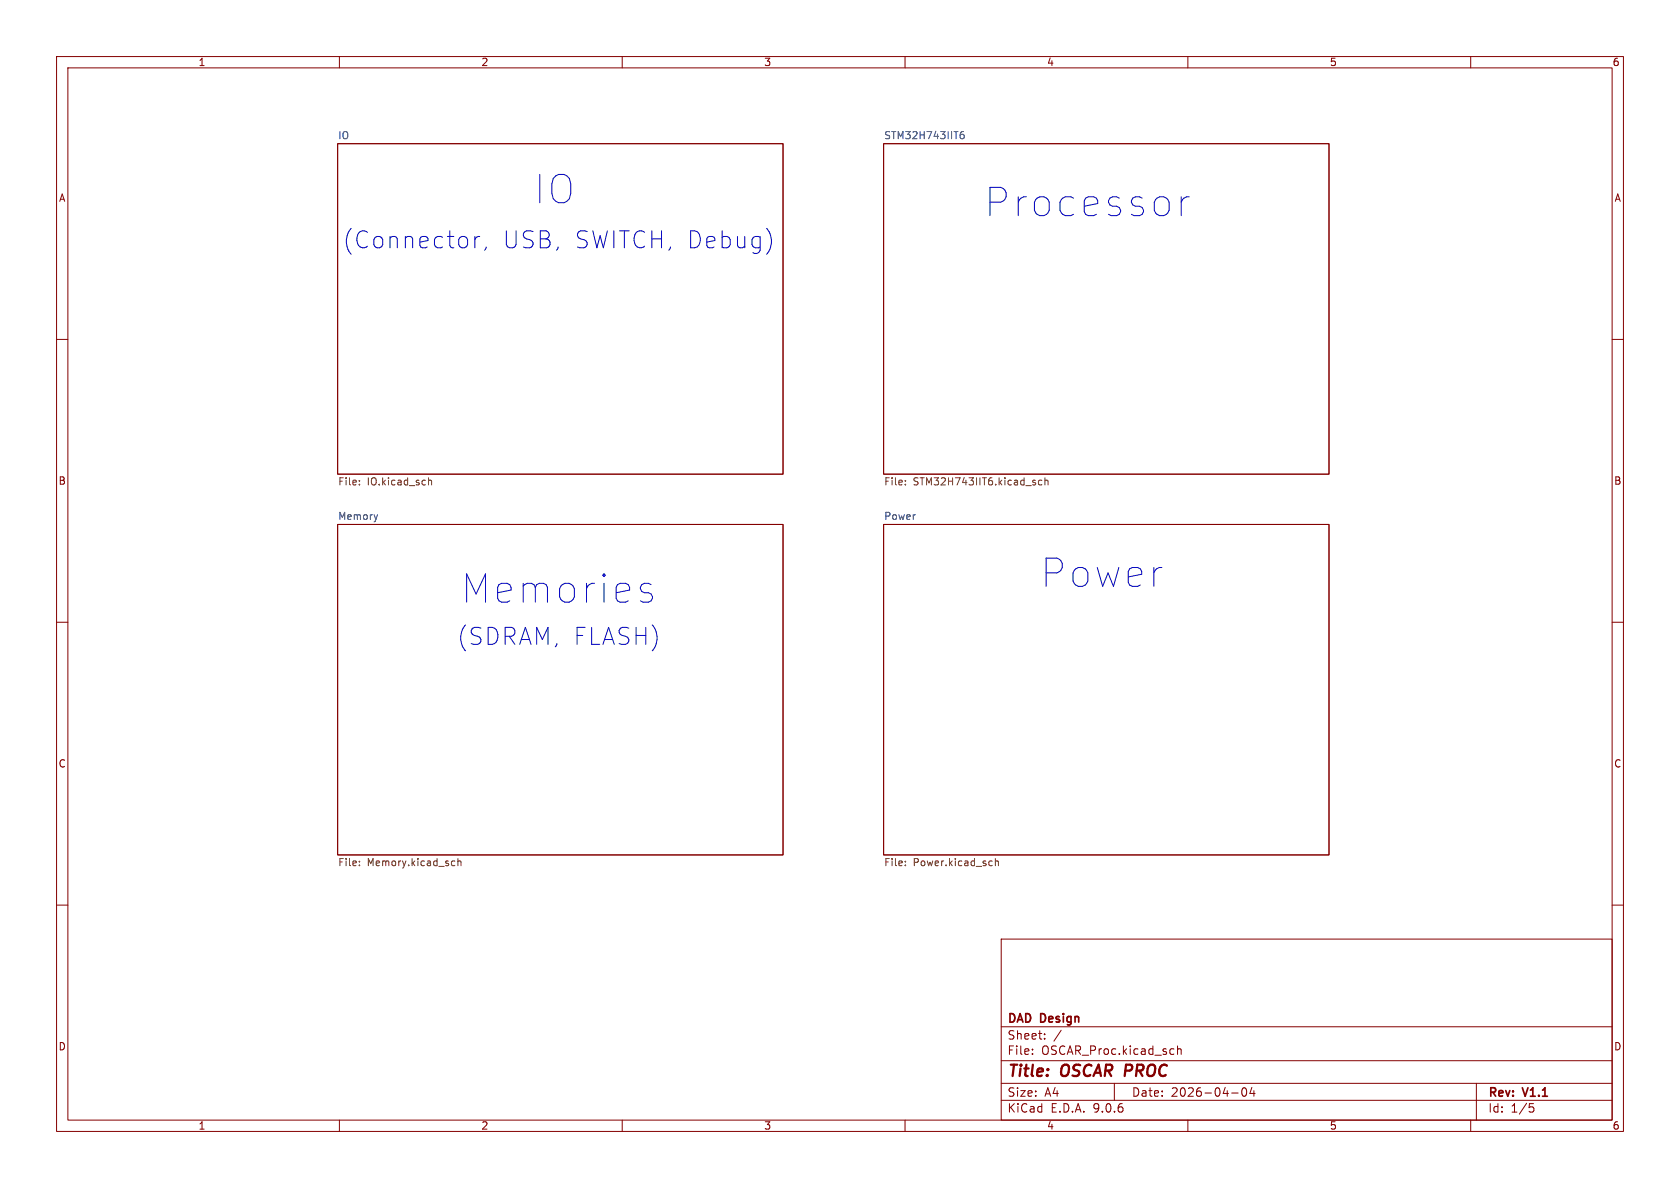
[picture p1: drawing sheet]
<svg xmlns="http://www.w3.org/2000/svg" width="297mm" height="210mm" viewBox="0 0 297 210" stroke-linecap="round" stroke-linejoin="round" font-family="sans-serif">
<g fill="none" stroke="#840000" stroke-width=".18">
<path d="M10 10h277v190h-277zM12 12h273v186h-273zM60 10v2M110 10v2M160 10v2M210 10v2M260 10v2M59.7 25.4h78.7v58.4h-78.7zM156.2 25.4h78.7v58.4h-78.7zM10 60h2M285 60h2M59.7 92.7h78.7v58.4h-78.7z"/>
<path d="M156.2 92.7h78.7v58.4h-78.7zM10 110h2M285 110h2M10 160h2M177 166h108v32h-108zM285 160h2M60 198v2M110 198v2M160 198v2M177 194.5h108M177 191.5h108M177 187.5h108"/>
<path d="M177 181.5h108M182.5 186.3v.1M182.5 185.5v.1M184.7 183.6v.1M184.7 182.8v.1M187.6 182.1l-1.3 2M197 191.5v3M207.4 185.4l.1 .1M207.5 186.3l-.1 .1M208.2 184.9v1.5M208.2 185.5l.2-.1 .3 .1 .1 .9M210 198v2"/>
<path d="M217.7 193.2h1.2M219.7 192.4l.2-.1a.81 .81 0 0 1 .6 .6 .81 .81 0 0 1-.3 .8l-.2 .1a.81 .81 0 0 1-.3-1.4zM221.3 192.2l-.3 1.1h.9M221.7 192.8v1M260 198v2M261 191.5v6.5M270.4 195.1h.7M270.5 195.7h.4l.3 .3-.2 .5-.5 .1"/>
</g>
<g fill="none" stroke="#725600" stroke-width=".18">
<path d="M63.5 85.6v.1M63.5 84.9v.2M75.8 85l.1-.1h.3l.1 .8M75.8 84.5v1.2M160.1 84.9v.2M160.1 85.6v.1M184.2 84.9h-.4l-.2 .2 .1 .6h.5M184.7 85l.2-.1h.3l.1 .8M184.7 84.5v1.2M63.5 152.3v.1M63.5 152.9v.1M80 152.2l.4 .1"/>
<path d="M80.4 153h-.4M81 152.3l.1-.1 .3 .1 .1 .7M81 151.8v1.2M160.1 152.9v.1M160.1 152.3v.1M175.3 152.2l.1 .1M175.4 153h-.1M176 151.8v1.2M176 152.3l.1-.1 .3 .1 .1 .7"/>
</g>
<path d="M169.7 24l.3-.3h.2l.3 .3v.3l-.3 .2h-.3l-.2-.2M170.3 23.3h-.3l-.3 .5M66.7 91l-.3 .8" fill="none" stroke="#006464" stroke-width=".18"/>
<path d="M208.8 34.8v3.3M210.3 34.8a1.28 1.28 0 0 0-1.5 .9M83.9 41.8v2M84.8 41.8a.77 .77 0 0 0-.9 .6M85.9 43.7l-.2 .5M135.7 40.5a3.5 3.5 0 0 1 0 4.3M113.9 104.8h.7l.5 .2 .3 .7-.3 .5-.5 .2h-.9M113.9 103.1h.7l.5 .3" fill="none" stroke="#0000c2" stroke-width=".18"/>
<g font-size="7" fill="#0000c2">
<text x="94.5" y="36.3">IO</text>
<text x="174.1" y="38.5">Processor</text>
<text x="81.6" y="106.9">Memories</text>
<text x="184" y="104.1">Power</text>
</g>
<g font-size="4.2" fill="#0000c2">
<text x="60.6" y="44.2">(Connector,</text>
<text x="88.7" y="44.2">USB, SWITCH, Debug)</text>
<text x="80.8" y="114.3">(SDRAM, FLASH)</text>
</g>
<g font-size="2.8" fill="#840000">
<text x="178" y="190.9">Title:</text>
<text x="187.7" y="190.9">OSCAR PROC</text>
</g>
<g font-size="2.1" fill="#840000">
<text x="178" y="184">Sheet:</text>
<text x="178" y="181.2">DAD</text>
<text x="184" y="181.2">Design</text>
<text x="178" y="186.7">File:</text>
<text x="184.1" y="186.7">OSCAR_Proc.kicad_sch</text>
<text x="178" y="196.9">KiCad</text>
<text x="178" y="194.1">Size:</text>
<text x="184.7" y="194.1">A4</text>
<text x="185.7" y="196.9">E.D.A.</text>
<text x="193.3" y="196.9">9.0.6</text>
<text x="200" y="194.1">Date:</text>
<text x="207" y="194.1">2026-04-04</text>
<text x="263" y="194.3">Rev:</text>
<text x="263" y="196.9">Id:</text>
<text x="267.1" y="196.9">1/5</text>
<text x="269.4" y="194.3">V1.1</text>
</g>
<g font-size="1.8" fill="#840000">
<text x="35" y="11.9">1</text>
<text x="85" y="11.9">2</text>
<text x="135" y="11.9">3</text>
<text x="185" y="11.9">4</text>
<text x="235" y="11.9">5</text>
<text x="285" y="11.9">6</text>
<text x="10.3" y="35.9">A</text>
<text x="285.3" y="35.9">A</text>
<text x="10.3" y="85.9">B</text>
<text x="285.3" y="85.9">B</text>
<text x="10.3" y="135.9">C</text>
<text x="285.3" y="135.9">C</text>
<text x="10.3" y="185.9">D</text>
<text x="285.3" y="185.9">D</text>
<text x="35" y="199.9">1</text>
<text x="85" y="199.9">2</text>
<text x="135" y="199.9">3</text>
<text x="185" y="199.9">4</text>
<text x="235" y="199.9">5</text>
<text x="285" y="199.9">6</text>
</g>
<g font-size="1.8" fill="#006464">
<text x="59.7" y="24.7">IO</text>
<text x="156.2" y="24.7">STM32H743IIT6</text>
<text x="59.7" y="92">Memory</text>
<text x="156.2" y="92">Power</text>
</g>
<g font-size="1.8" fill="#725600">
<text x="59.7" y="86.1">File:</text>
<text x="64.9" y="86.1">IO.kicad_sch</text>
<text x="156.2" y="86.1">File:</text>
<text x="161.4" y="86.1">STM32H743IIT6.kicad_sch</text>
<text x="59.7" y="153.4">File:</text>
<text x="64.9" y="153.4">Memory.kicad_sch</text>
<text x="156.2" y="153.4">File:</text>
<text x="161.4" y="153.4">Power.kicad_sch</text>
</g>
</svg>
